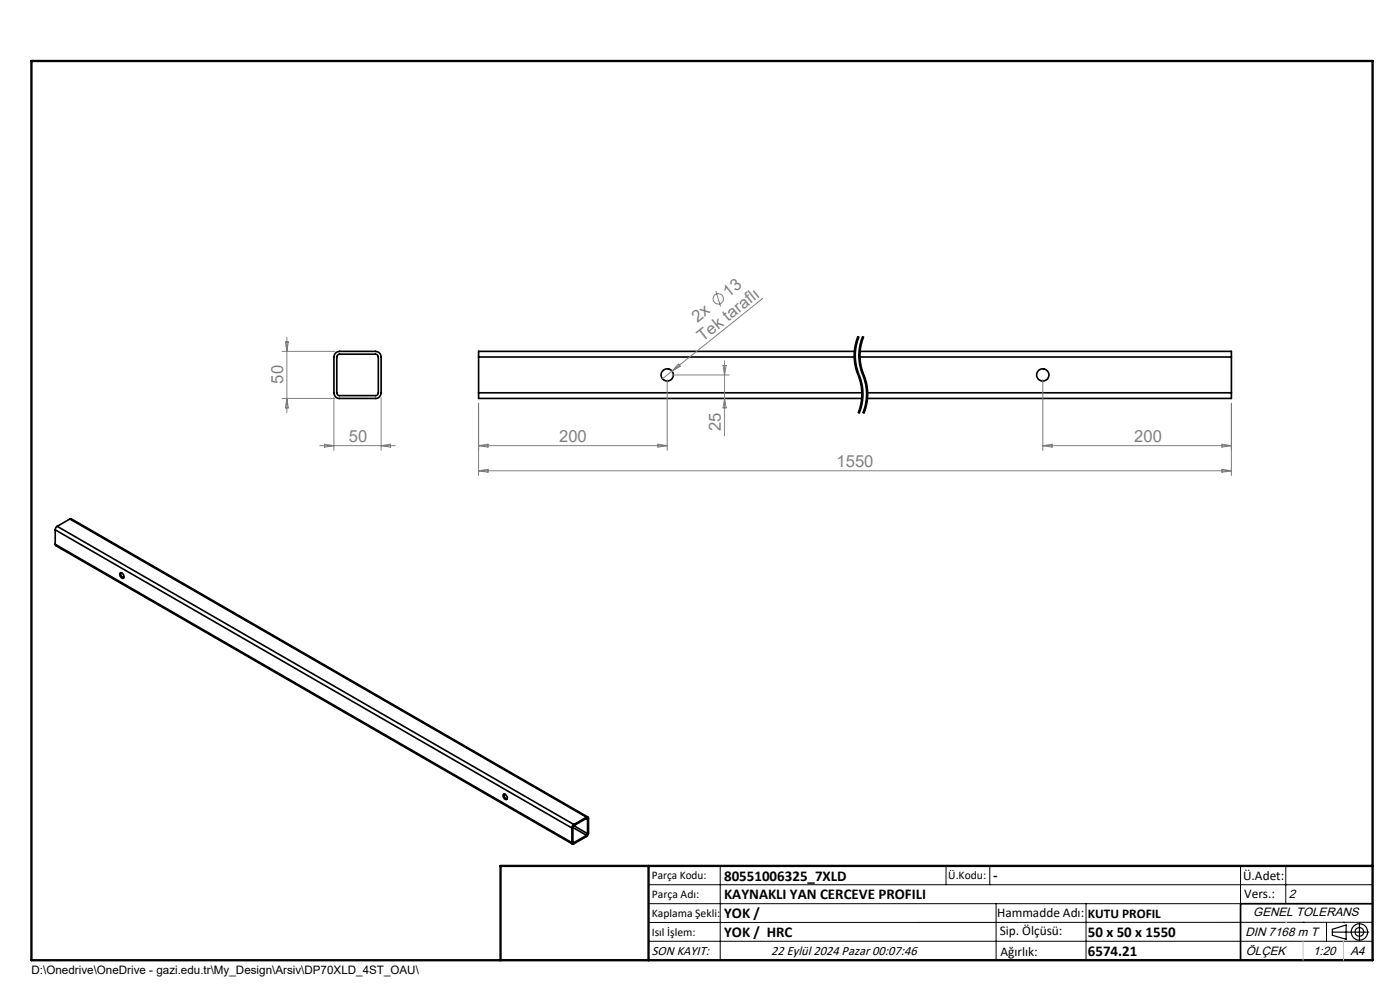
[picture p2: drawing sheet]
<svg xmlns="http://www.w3.org/2000/svg" width="297mm" height="210mm" viewBox="0 0 297 210" stroke-linecap="round" stroke-linejoin="round" font-family="sans-serif">
<g fill="none" stroke="#000" stroke-width=".35">
<path d="M71.2 74.9l.8-.4h7.7a1.2 1.2 0 0 1 1.2 1.2v7.6a1.2 1.2 0 0 1-1.2 1.2h-7.7a1.2 1.2 0 0 1-1.2-1.2v-7.6zM71.6 75.3l.3-.2h7.8a.6 .6 0 0 1 .6 .6v7.6a.6 .6 0 0 1-.6 .6h-7.7a.6 .6 0 0 1-.6-.6v-7.6zM101.5 75.7h79.8M101.5 75.7v7.6M181.3 74.5h-79.8v1.2M182.3 75.7h78.9M182.4 74.5h78.8v1.2M261.2 75.7v7.6M101.5 83.3v1.2h81.4M101.5 83.3h81.5M183.9 83.3h77.3M261.2 83.3v1.2h-77.3"/>
<path d="M11.7 115.5l.1 .2 109.6 63.3M11.7 112.4l109.6 63.2M11.7 115.5l109.6 63.2M11.7 112.4v3.1M12.1 111.6l-.3 .4-.1 .4M12.1 111.6l109.6 63.3M14.8 110.1h.3l109.6 63.2M14.8 110.1l-2.7 1.5M14.8 110.1l109.6 63.2M25.5 121.6a.69 .69 0 0 1 .7 .3 .69 .69 0 0 1-.1 .8l-.4-.2a.74 .74 0 0 1-.2-.9zM25.6 121.5v.2a.84 .84 0 0 0 .7 .8M106.8 168.5a.67 .67 0 0 1 .7 .3 .67 .67 0 0 1-.1 .8 .8 .8 0 0 1-.6-1.1z"/>
<path d="M107 168.4l-.1 .3a.9 .9 0 0 0 .7 .8M121.3 175.6v3.1M121.5 178.6l.2 .1M121.5 175.5v3.1M121.5 175.5l2.9 1.7M121.7 174.9l-.3 .3-.1 .4M121.7 175.1l-.2 .4M121.7 175.1l2.9 1.7M124.4 173.3a.26 .26 0 0 1 .3 0 .26 .26 0 0 1 .1 .3v3.2l-.1 .4-3 1.8a.25 .25 0 0 1-.3 0 .25 .25 0 0 1-.1-.3M124.4 173.6l.2 .1M124.4 173.3l-2.7 1.6M124.4 173.6l-2.7 1.5"/>
<path d="M124.4 177.2l-2.7 1.5M124.6 176.8l-.2 .4M124.6 173.7v3.1M291.2 191.7h-28v12"/>
<circle cx="141.5" cy="79.5" r="1.3"/>
<circle cx="221.2" cy="79.5" r="1.31"/>
</g>
<g fill="none" stroke="#808080" stroke-width=".21">
<path d="M59.8 74.5h11.2M60.5 72.5h.7l-.3 2zM60.9 71.5v16M142.6 78.7l-2.1 1.7M142.6 79.5h12.1M143.9 77.2l.4 .5-1.7 1zM151.9 61.8l1 3.2M153.4 77.5h.7l-.4 2zM153.7 76.5v16M161.8 63.3l-19.2 15.4M59.8 84.5h11.2M60.9 84.5l.3 2h-.7z"/>
<path d="M67.8 94.5h16.1M68.9 94.2l1.9 .3-1.9 .4zM70.8 84.3v11.2M80.9 84.3v11.2M80.9 94.5l1.9-.3v.7zM101.5 94.5h40M101.5 85.5v15.4M101.5 94.5l2-.3v.7zM101.5 99.9l2-.4v.7zM101.5 99.9h159.7M139.6 94.2l1.9 .3-1.9 .4zM141.5 80.5v15"/>
<path d="M153.7 84.5l.4 2h-.7zM221.2 94.5h40M221.2 80.5v15M221.2 94.5l2-.3v.7zM259.2 99.5l2 .4-2 .3zM259.2 94.2l2 .3-2 .4zM261.2 85.5v15.4"/>
<circle cx="152.4" cy="63.4" r="1.09"/>
</g>
<path d="M182.1 71.3a10.6 10.6 0 0 0 0 8.2M182.1 79.5a10.6 10.6 0 0 1 0 8.2M183.1 71.3a10.6 10.6 0 0 0 0 8.2M183.1 79.5a10.6 10.6 0 0 1 0 8.2" fill="none" stroke="#000" stroke-width=".21" stroke-dasharray="6.3 1.3 1.3 1.3" stroke-dashoffset="4.1" stroke-linecap="butt"/>
<g fill="none" stroke="#000" stroke-width=".21">
<path d="M181.2 74v1.9l.2 1.9M181.4 77.8l1 3.1M181.5 75v1.3M181.5 76.3l.4 1.8M181.9 78.1l.3 1.1M182 71.3l-.8 2.7M182.1 71.3a11.2 11.2 0 0 0 .4 9.1 10.6 10.6 0 0 1-.4 7.3M182.1 71.8l-.3 1.4-.3 1.8M182.2 79.2l.1 .2zM182.2 74v1.9l.2 1.9M182.3 71.4l-.2 .4M182.3 79.4l.6 1.8 .2 1.5"/>
<path d="M182.4 77.8l1.1 3.5M182.5 75v1.3M182.5 76.3l.4 1.8M182.9 78.1l.6 1.8M183 71.3l-.8 2.7M183.1 71.3a11.2 11.2 0 0 0 .4 9.1 10.6 10.6 0 0 1-.4 7.3M183.1 71.8l-.3 1.4-.3 1.8M183.3 71.4l-.2 .4M183.5 79.9l.6 2.8M182.4 80.9l.1 .4M182.4 86.3l-.4 1.3M182.5 81.3l.2 .9"/>
<path d="M182.7 82.2a10.5 10.5 0 0 1-.3 4.1M183.1 82.7a10.8 10.8 0 0 1-.8 5.1M183.5 87.3l-.2 .5M183.5 81.3l.2 .9M183.7 82.2a10.4 10.4 0 0 1-.7 5.4M184.1 82.7a10.8 10.8 0 0 1-.6 4.6M137.6 187.7h153.6M137.6 191.7h153.6M137.6 199.7h153.6M152.8 183.7v20M200.7 183.7v4M210 183.7v4"/>
<path d="M211.3 191.7v12M230.4 191.7v12M263.2 183.7v20M272.8 183.7v8M276.4 195.6h.1M281.4 195.6v4.1M285 195.6h.1M291.2 195.6l-153.6 .1"/>
</g>
<g fill="none" stroke="#000" stroke-width=".25">
<path d="M282.6 197.7h7.8M282.6 197.1l3-.9v3l-3-.8zM288.4 195.8v3.8M106.2 203.7h185"/>
<circle cx="288.4" cy="197.7" r="1.74"/>
<circle cx="288.4" cy="197.7" r=".93"/>
</g>
<path d="M6.7 12.9h284.5v190.8h-284.5zM137.6 183.7v20M291.2 183.7h-185v20" fill="none" stroke="#000" stroke-width=".5"/>
<path d="M276.4 199.7v4M285 199.7v4" fill="none" stroke="#c0c0c0" stroke-width=".21"/>
<path d="M272.8 195.6h.1" fill="none" stroke="#c0c0c0" stroke-width=".25"/>
<g font-size="3.5" fill="#808080">
<text x="154.6" y="63.2" transform="rotate(-39 154.6 63.2)">13</text>
<text x="148" y="68.4" transform="rotate(-39 148 68.4)">2x</text>
<text x="149.1" y="72.6" transform="rotate(-39 149.1 72.6)">Tek taraflı</text>
<text x="60.1" y="81.4" transform="rotate(-90 60.1 81.4)">50</text>
<text x="74" y="93.7">50</text>
<text x="118.6" y="93.7">200</text>
<text x="152.9" y="91.5" transform="rotate(-90 152.9 91.5)">25</text>
<text x="240.6" y="93.7">200</text>
<text x="177.5" y="99.1">1550</text>
</g>
<g font-size="3.2">
<text x="153.6" y="186.8">80551006325_7XLD</text>
<text x="153.6" y="190.8">KAYNAKLI YAN CERCEVE PROFILI</text>
<text x="210.7" y="186.6">-</text>
<text x="153.6" y="194.8">YOK /</text>
<text x="153.6" y="198.8">YOK / HRC</text>
<text x="230.8" y="198.7">50 x 50 x 1550</text>
<text x="230.8" y="202.8">6574.21</text>
</g>
<g font-size="2.8">
<text x="263.7" y="186.7">Ü.Adet:</text>
<text x="263.9" y="190.5">Vers.:</text>
<text x="211.5" y="194.5">Hammadde Adı:</text>
<text x="230.8" y="194.7">KUTU PROFIL</text>
<text x="138.3" y="202.6">SON KAYIT:</text>
<text x="163.6" y="202.6">22 Eylül 2024 Pazar 00:07:46</text>
<text x="212.1" y="198.4">Sip. Ölçüsü:</text>
<text x="212.2" y="202.7">Ağırlık:</text>
</g>
<g font-size="2.6">
<text x="273.4" y="190.4">2</text>
<text x="265.9" y="194.4">GENEL TOLERANS</text>
<text x="264.2" y="198.5">DIN 7168 m T</text>
<text x="264.3" y="202.6">ÖLÇEK</text>
<text x="278.5" y="202.6">1:20</text>
<text x="286.5" y="202.6">A4</text>
</g>
<g font-size="2.5">
<text x="138.3" y="186.4">Parça Kodu:</text>
<text x="138.3" y="190.5">Parça Adı:</text>
<text x="201.2" y="186.5">Ü.Kodu:</text>
<text x="138.3" y="194.5">Kaplama Şekli:</text>
<text x="138.3" y="198.6">Isıl İşlem:</text>
<text x="6.7" y="206.7">D:\Onedrive\OneDrive - gazi.edu.tr\My_Design\Arsiv\DP70XLD_4ST_OAU\</text>
</g>
</svg>
